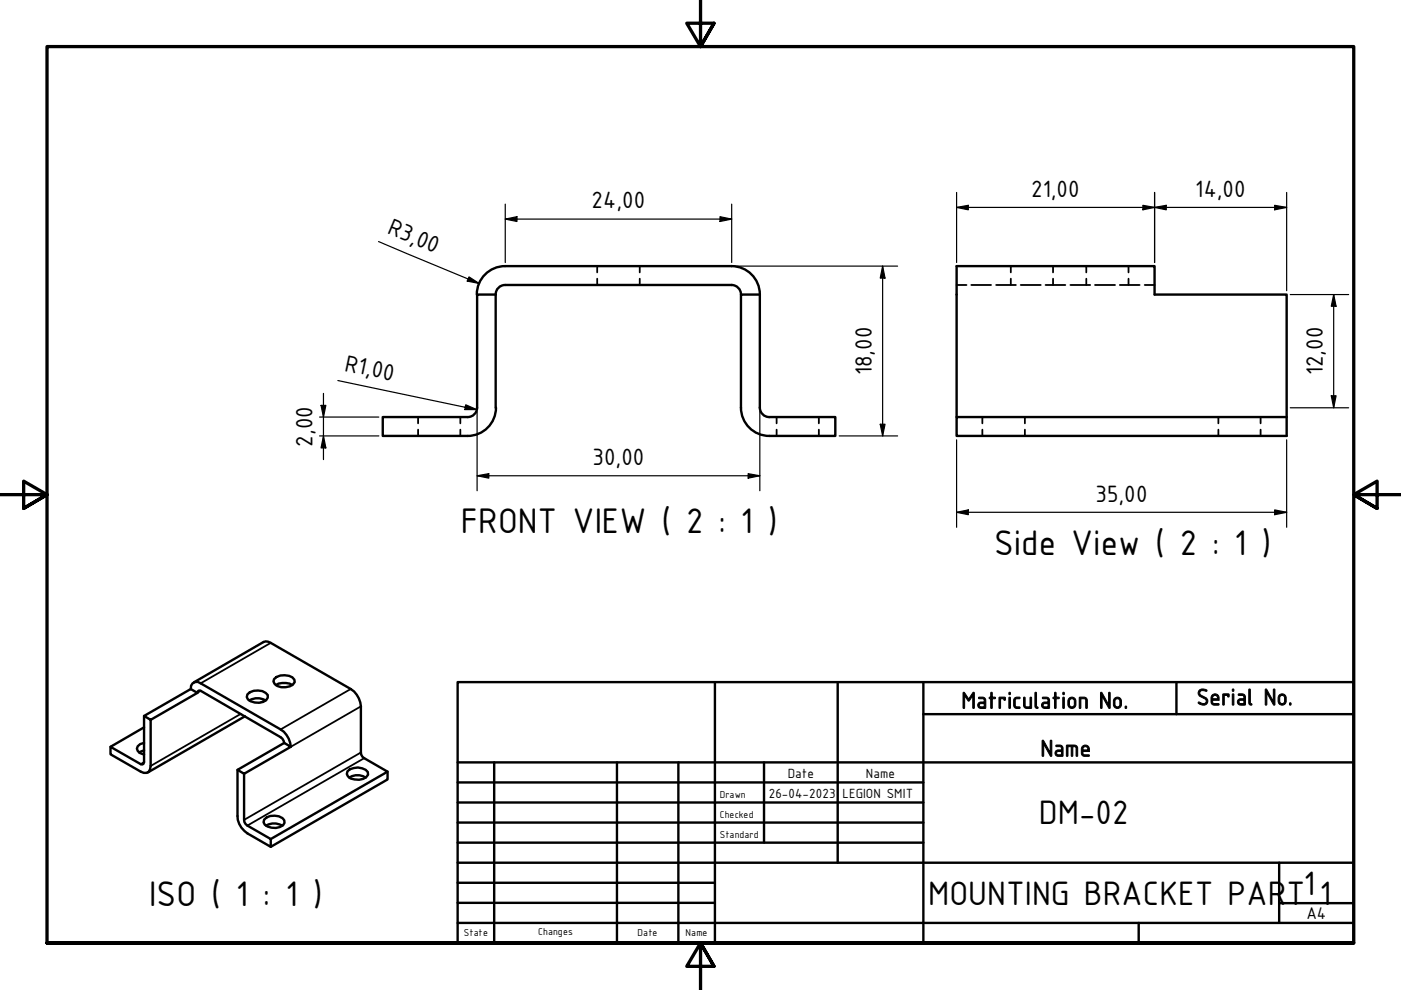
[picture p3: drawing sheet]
<svg xmlns="http://www.w3.org/2000/svg" width="297mm" height="210mm" viewBox="0 0 297 210" stroke-linecap="round" stroke-linejoin="round" font-family="sans-serif">
<!-- layer: Hidden (ISO) -->
<g fill="none" stroke="#000" stroke-width=".38">
<path d="M126.6 56.4v1.4M126.6 59.1v1.3M135.6 56.4v1.4M135.6 59.1v1.3M214.3 56.4v1.4M214.3 59.1v1.3M223.3 56.4v1.4M223.3 59.1v1.3M230.3 56.4v1.4M230.3 59.1v1.3M239.3 56.4v1.4M239.3 59.1v1.3"/>
<path d="M202.8 60.4h2.1M205.9 60.4h4.2M211.2 60.4h4.2M216.4 60.4h4.3M221.7 60.4h4.2M226.9 60.4h4.2M232.2 60.4h4.2M237.4 60.4h4.2M242.7 60.4h2.1M88.6 88.4v1.4M88.6 91.1v1.3M97.6 88.4v1.4"/>
<path d="M97.6 91.1v1.3M164.7 88.4v1.4M164.7 91.1v1.3M173.6 88.4v1.4M173.6 91.1v1.3M208.3 88.4v1.4M208.3 91.1v1.3M217.3 88.4v1.4M217.3 91.1v1.3M258.3 88.4v1.4M258.3 91.1v1.3M267.3 88.4v1.4"/>
<path d="M267.3 91.1v1.3"/>
</g>
<!-- layer: Visible (ISO) -->
<g fill="none" stroke="#000" stroke-width=".51">
<path d="M107.1 56.4a6 6 0 0 0-6 6M107.1 56.4h48M155.1 56.4a6 6 0 0 1 6 6M105.1 62.5h-3.9v24a2 2 0 0 1-2 1.9M105.1 62.5v24M107.1 60.4a2 2 0 0 0-2 2M107.1 60.4h48M155.1 60.4a2 2 0 0 1 2 2M161.1 62.5h-4v24a6 6 0 0 0 6 5.9M161.1 62.5v23.9a2 2 0 0 0 2 2M99.1 88.4h-17.9v4h17.9M105.2 86.4a6 6 0 0 1-6 6"/>
<path d="M163.1 88.4h14v4h-14M202.8 88.4v-32h42v6.1h28v29.9h-70v-4h70M30.5 157.5l-.8 .3-.5 .4-.2 .5 .2 .5 .5 .5 .8 .3M30.5 159.1l-1 .4M30.5 151.8l9.9-5.7 1.4 .8-9.9 5.7zM30.5 151.8v9.8l-.1 .4h-.6l-6.4-3.7v1.6l6.4 3.7a1.28 1.28 0 0 0 1.5 .1 1.28 1.28 0 0 0 .6-1.3v-9.8M30.5 154.2l-7.1 4.1M40.4 146.1a1.27 1.27 0 0 1 .7-1.4 1.27 1.27 0 0 1 1.4 .2l17 9.8a4.7 4.7 0 0 1 2.2 3.6M41.1 144.7l14.8-8.6 .4-.1 1.1 .3 17 9.8a4.7 4.7 0 0 1 2.1 3.7l.1 10.2 .6 .8 5 2.8-24.8 14.3M41.8 146.9l.2-.4h.5l17 9.8 .4 .3 .4 .9M51.9 151.9l-20.6 11.9M52.5 147.2a3.1 3.1 0 0 1 4.3 .2v.5a2.36 2.36 0 0 1-2.8 1l-.9-.2-.5-.4-.3-.5z"/>
<path d="M52.8 148.5a3.5 3.5 0 0 1 3.5 0M58.1 144a3.1 3.1 0 0 1 4.3 .1l.1 .5a2.96 2.96 0 0 1-4.3 .4l-.2-.5zM58.5 145.3a3.5 3.5 0 0 1 3.5 0M50.4 163.2l9.9-5.7 1.4 .8-9.9 5.8zM50.4 163.2v9.8a4.4 4.4 0 0 0 2.1 3.7l4.9 2.8v-1.6l-4.9-2.9-.7-.7v-10.2M56 173.8a2.98 2.98 0 0 1 4.3 .1v.6a2.66 2.66 0 0 1-3.6 .7l-.6-.3-.2-.6zM56.4 175a3.5 3.5 0 0 1 3.5 0M73.7 163.5a3.1 3.1 0 0 1 4.3 .2v.5a2.96 2.96 0 0 1-4.2 .4l-.3-.5zM74 164.9a3.1 3.1 0 0 1 3.5 0M82.2 163.6v1.7l-24.8 14.2"/>
</g>
<!-- layer: Visible Narrow (ISO) -->
<path d="M57.4 136.3l-14.9 8.6M42.5 146.5l-.7 .4M51.1 151.4l-19.2 11M56.2 148.4l-1 .5M74.4 146.1l-14.9 8.6M76.5 149.8l-14.8 8.5M76.5 159.5l-24.7 14.3M30.5 161.6l-.7 .4M77.2 160.8l-24.7 14.2" fill="none" stroke="#000" stroke-width=".38"/>
<!-- layer: Border (ISO) -->
<path d="M148.5 -.1v10l-2.9-5h5.8l-2.9 5 2.9-5M0 104.9h10l-5-2.9v5.8l5-2.9-5 2.9M297 104.9h-10l5-2.9v5.8l-5-2.9 5 2.9M10 199.9v-190h277v190h-277h277M151.4 204.9l-2.9-5 2.9 5h-5.8l2.9-5v10" fill="none" stroke="#000" stroke-width=".7"/>
<!-- layer: Title (ISO) -->
<g fill="none" stroke="#000" stroke-width=".51">
<path d="M97 144.6h190v55.3h-190zM151.6 144.6v55.3M177.6 144.6v38.3M195.8 151.4h91.2M195.8 144.6v55.3M249.4 144.6v6.8M97 165.9h98.8M97 170.2h98.8M97 174.4h98.8M97 178.7h98.8M97 161.6h190M104.8 161.6v38.3"/>
<path d="M130.8 161.6v38.3M143.8 161.6v38.3M162 161.6v17.1M97 195.7h190M97 182.9h190M97 187.2h54.6M97 191.4h54.6M241.4 195.7v4.2M271.2 191.5h15.8M271.2 182.9v12.8"/>
</g>
<!-- layer: Dimension (ISO) -->
<g fill="none" stroke="#000" stroke-width=".25">
<path d="M80.3 51.2l21.3 8.9M99.4 58.7l2.2 1.4-2.5-.5zM107.1 46.5l2.5-.6v1.1zM107.1 46.5h48M107.1 43.3v12.4M152.7 45.9l2.4 .6-2.4 .5zM155.1 43.3v12.4M155.9 56.4h34.4M187.1 56.4l.5 2.6h-1zM187.1 56.4v36M202.8 44l2.5-.5v1zM202.8 44h70"/>
<path d="M202.8 40.8v14.9M242.3 43.5l2.5 .5-2.5 .5zM244.8 44l2.5-.5v1zM244.8 40.8v14.9M270.3 43.5l2.5 .5-2.5 .5zM272.8 40.8v20.8M273.6 62.5h12.3M282.8 62.5l.5 2.4h-1zM282.8 62.5v24M67.8 88.4h12.5M67.8 92.4h12.5M68.1 86h1l-.5 2.4z"/>
<path d="M68.6 92.4l.5 2.6h-1zM68.6 83.4v14M71.6 80.7l29.5 6.1M98.7 85.8l2.4 1h-2.5zM101.2 87.2v16.8M161.1 87.2v16.8M177.9 92.4h12.4M186.6 90h1l-.5 2.4zM202.8 93.3v18.5M272.8 93.3v18.5M273.6 86.5h12.3M282.3 83.9h1l-.5 2.6z"/>
<path d="M101.2 100.9l2.4-.5v1zM101.2 100.9h59.9M158.6 100.4l2.5 .5-2.5 .5zM202.8 108.6l2.5-.5v1zM202.8 108.6h70M270.3 108.1l2.5 .5-2.5 .5z"/>
</g>
<g fill="#000">
<path d="M99.4 58.7l2.2 1.4-2.5-.5z" fill-rule="evenodd"/>
<path d="M107.1 46.5l2.5-.6v1.1z" fill-rule="evenodd"/>
<path d="M152.7 45.9l2.4 .6-2.4 .5z" fill-rule="evenodd"/>
<path d="M187.1 56.4l.5 2.6h-1z" fill-rule="evenodd"/>
<path d="M202.8 44l2.5-.5v1z" fill-rule="evenodd"/>
<path d="M242.3 43.5l2.5 .5-2.5 .5z" fill-rule="evenodd"/>
<path d="M244.8 44l2.5-.5v1z" fill-rule="evenodd"/>
<path d="M270.3 43.5l2.5 .5-2.5 .5z" fill-rule="evenodd"/>
<path d="M282.8 62.5l.5 2.4h-1z" fill-rule="evenodd"/>
<path d="M68.1 86h1l-.5 2.4z" fill-rule="evenodd"/>
<path d="M68.6 92.4l.5 2.6h-1z" fill-rule="evenodd"/>
<path d="M98.7 85.8l2.4 1h-2.5z" fill-rule="evenodd"/>
<path d="M186.6 90h1l-.5 2.4z" fill-rule="evenodd"/>
<path d="M282.3 83.9h1l-.5 2.6z" fill-rule="evenodd"/>
<path d="M101.2 100.9l2.4-.5v1z" fill-rule="evenodd"/>
<path d="M158.6 100.4l2.5 .5-2.5 .5z" fill-rule="evenodd"/>
<path d="M202.8 108.6l2.5-.5v1z" fill-rule="evenodd"/>
<path d="M270.3 108.1l2.5 .5-2.5 .5z" fill-rule="evenodd"/>
</g>
<g font-size="8.1">
<text x="97.7" y="112.9">FRONT VIEW ( 2 : 1 )</text>
<text x="210.8" y="117.6">Side View ( 2 : 1 )</text>
<text x="31.6" y="192">ISO ( 1 : 1 )</text>
</g>
<g font-size="7.7">
<text x="220.3" y="174.7">DM-02</text>
<text x="196.8" y="191.8">MOUNTING BRACKET PAR</text>
<text x="272.8" y="191.8">T 1</text>
<text x="276.4" y="189.7">1</text>
</g>
<g font-size="5.4">
<text x="218.6" y="41.7">21,00</text>
<text x="253.4" y="41.7">14,00</text>
<text x="125.4" y="44.1">24,00</text>
<text x="81.9" y="49.4" transform="rotate(23 81.9 49.4)">R3,00</text>
<text x="72.9" y="78.6" transform="rotate(12 72.9 78.6)">R1,00</text>
<text x="184.8" y="79.6" transform="rotate(-90 184.8 79.6)">18,00</text>
<text x="280.5" y="79.6" transform="rotate(-90 280.5 79.6)">12,00</text>
<text x="66.2" y="94.7" transform="rotate(-90 66.2 94.7)">2,00</text>
<text x="125.6" y="98.6">30,00</text>
<text x="232.3" y="106.3">35,00</text>
</g>
<g font-size="5.3">
<text x="253.7" y="149.5">Serial No.</text>
<text x="203.8" y="150.2">Matriculation No.</text>
<text x="220.6" y="160.4">Name</text>
</g>
<text font-size="3.9" x="277" y="194.9">A4</text>
<g font-size="3">
<text x="167" y="164.9">Date</text>
<text x="183.6" y="164.9">Name</text>
<text x="163" y="169.1">26-04-2023</text>
<text x="178.6" y="169.1">LEGION SMIT</text>
</g>
<g font-size="2.3">
<text x="152.6" y="169.1">Drawn</text>
<text x="152.6" y="173.4">Checked</text>
<text x="152.6" y="177.6">Standard</text>
<text x="98.4" y="198.5">State</text>
<text x="114.1" y="198.3">Changes</text>
<text x="135.2" y="198.5">Date</text>
<text x="145.4" y="198.5">Name</text>
</g>
</svg>
